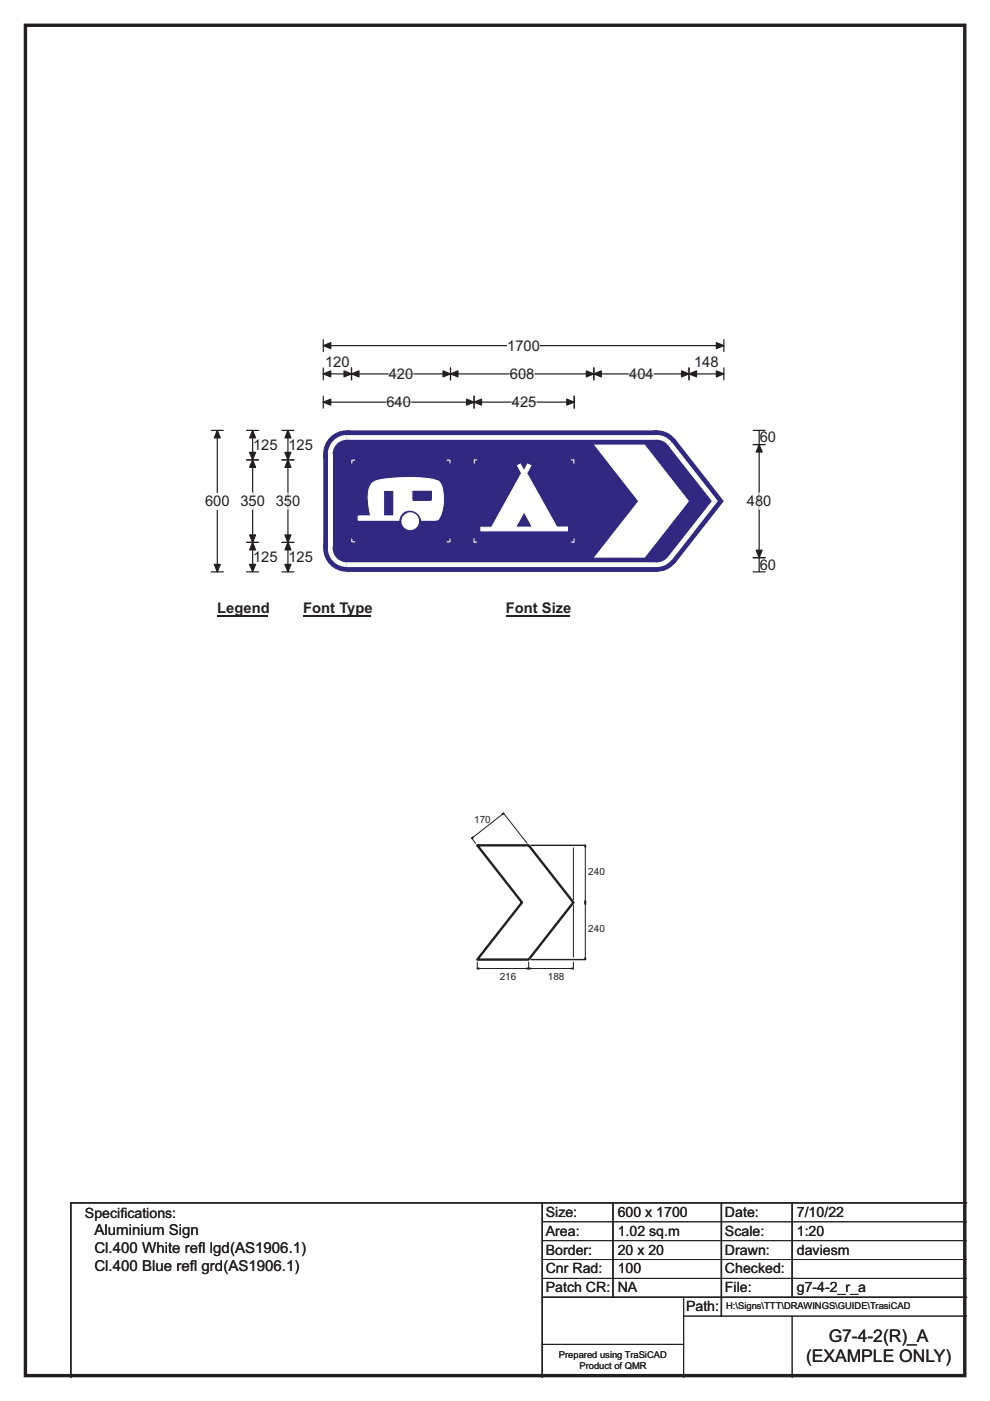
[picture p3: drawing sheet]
<svg xmlns="http://www.w3.org/2000/svg" width="210mm" height="297mm" viewBox="0 0 210 297" stroke-linecap="round" stroke-linejoin="round" font-family="sans-serif">
<path d="M5.4 5.4h199.2v286.3h-199.2z" fill="none" stroke="#231f20" stroke-width=".72"/>
<path d="M68.6 73.3h84.9M68.6 72v2.6M153.5 72v2.6" fill="none" stroke="#231f20" stroke-width=".25"/>
<g fill="#231f20" stroke="#231f20" stroke-width=".25">
<path d="M68.6 73.3l1.6-.7v1.3z" fill-rule="evenodd"/>
<path d="M151.9 72.6l1.6 .7-1.6 .6z" fill-rule="evenodd"/>
</g>
<path d="M107.6 71.5h6.9v3.5h-6.9z" fill="#fff"/>
<g fill="none" stroke="#231f20" stroke-width=".25">
<path d="M68.6 79.3h84.9M68.6 78v2.5M74.6 78v2.5M95.6 78v2.5M125.9 78v2.5M146.1 78v2.5M153.5 78v2.5M44.8 91.3h2.6M46.1 91.3v29.9M68.6 84v2.5M68.6 85.3h53.2M100.5 84v2.5"/>
<path d="M121.8 84v2.5M44.8 121.2h2.6"/>
</g>
<g fill="#231f20" stroke="#231f20" stroke-width=".25">
<path d="M74.6 79.3l1.5-.7v1.3z" fill-rule="evenodd"/>
<path d="M94 78.6l1.6 .7-1.6 .6z" fill-rule="evenodd"/>
<path d="M68.6 79.3l1.6-.7v1.3z" fill-rule="evenodd"/>
<path d="M73 78.6l1.6 .7-1.6 .6z" fill-rule="evenodd"/>
<path d="M95.6 79.3l1.5-.7v1.3z" fill-rule="evenodd"/>
<path d="M124.4 78.6l1.5 .7-1.5 .6z" fill-rule="evenodd"/>
<path d="M125.9 79.3l1.6-.7v1.3z" fill-rule="evenodd"/>
<path d="M144.6 78.6l1.5 .7-1.5 .6z" fill-rule="evenodd"/>
<path d="M146.1 79.3l1.6-.7v1.3z" fill-rule="evenodd"/>
<path d="M151.9 78.6l1.6 .7-1.6 .6z" fill-rule="evenodd"/>
<path d="M100.5 85.3l1.6-.7v1.3z" fill-rule="evenodd"/>
<path d="M120.2 84.6l1.6 .7-1.6 .6z" fill-rule="evenodd"/>
<path d="M68.6 85.3l1.6-.7v1.3z" fill-rule="evenodd"/>
<path d="M99 84.6l1.5 .7-1.5 .6z" fill-rule="evenodd"/>
<path d="M46.1 91.3l.6 1.5h-1.2z" fill-rule="evenodd"/>
<path d="M45.5 119.7h1.2l-.6 1.5z" fill-rule="evenodd"/>
</g>
<path d="M82.5 79.3h5.2M108.1 79.3h5.3M133.4 79.3h5.2M81.9 85.3h5.3M108.6 85.3h5.2" fill="none" stroke="#fff" stroke-width=".25"/>
<path d="M43.5 104.5h5.2v3.5h-5.2z" fill="#fff"/>
<g fill="none" stroke="#231f20" stroke-width=".25">
<path d="M52.3 97.5h2.6M52.3 91.3h2.6M53.6 91.3v29.9M59.8 97.5h2.5M59.8 91.3h2.5M61.1 91.3v29.9M159.8 91.3h2.5M159.8 94.3h2.5M161 91.3v29.9M52.3 115h2.6M59.8 115h2.5M159.8 118.2h2.5"/>
<path d="M52.3 121.2h2.6M59.8 121.2h2.5M159.8 121.2h2.5"/>
</g>
<g fill="#231f20" stroke="#231f20" stroke-width=".25">
<path d="M53.6 97.5l.6 1.6h-1.3z" fill-rule="evenodd"/>
<path d="M52.9 113.4h1.3l-.6 1.6z" fill-rule="evenodd"/>
<path d="M53.6 91.3l.6 1.5h-1.3z" fill-rule="evenodd"/>
<path d="M52.9 95.9h1.3l-.6 1.6z" fill-rule="evenodd"/>
<path d="M53.6 115l.6 1.6h-1.3z" fill-rule="evenodd"/>
<path d="M52.9 119.7h1.3l-.6 1.5z" fill-rule="evenodd"/>
<path d="M61.1 97.5l.6 1.6h-1.3z" fill-rule="evenodd"/>
<path d="M60.4 113.4h1.3l-.6 1.6z" fill-rule="evenodd"/>
<path d="M61.1 91.3l.6 1.5h-1.3z" fill-rule="evenodd"/>
<path d="M60.4 95.9h1.3l-.6 1.6z" fill-rule="evenodd"/>
<path d="M61.1 115l.6 1.6h-1.3z" fill-rule="evenodd"/>
<path d="M60.4 119.7h1.3l-.6 1.5z" fill-rule="evenodd"/>
<path d="M161 94.3l.7 1.5h-1.3z" fill-rule="evenodd"/>
<path d="M160.4 116.7h1.3l-.7 1.5z" fill-rule="evenodd"/>
</g>
<path d="M53.6 104.5v3.5M61.1 104.5v3.5M161 104.5v3.5" fill="none" stroke="#fff" stroke-width=".25"/>
<path d="M46.1 127.2h10.7v3.5h-10.7z" fill="#fff"/>
<path d="M46.1 130.5h10.7" fill="none" stroke="#231f20" stroke-width=".32"/>
<path d="M64.3 127.2h14.4v3.5h-14.4z" fill="#fff"/>
<path d="M64.3 130.5h14.4" fill="none" stroke="#231f20" stroke-width=".32"/>
<path d="M107.3 127.2h13.5v3.5h-13.5z" fill="#fff"/>
<path d="M107.3 130.5h13.5" fill="none" stroke="#231f20" stroke-width=".32"/>
<g fill="#fff">
<path d="M64.3 131.4h35.5v3.5h-35.5z"/>
<path d="M107.3 131.4h5.2v3.5h-5.2z"/>
</g>
<g fill="#312882">
<path d="M68.6 96.2l5-4.9h65.7l4 1.9 10.1 12.9v.3l-10.1 12.9-4 1.9h-65.7l-5-5z" fill-rule="evenodd"/>
<path d="M153 106.1l.3-.1 .1 .4h-.4z" fill-rule="evenodd"/>
<circle cx="73.5" cy="96.2" r="5"/>
<circle cx="73.5" cy="116.2" r="5"/>
<circle cx="139.3" cy="116.2" r="5"/>
<circle cx="139.3" cy="96.2" r="5"/>
</g>
<g fill="#fff">
<path d="M73.5 92.2v1h65.9v-1zM73.5 93.2h65.9z" fill-rule="evenodd"/>
<path d="M70.7 93.4a4 4 0 0 1 2.8-1.2v4h-4a4 4 0 0 1 1.2-2.8z" fill-rule="evenodd"/>
</g>
<circle cx="73.6" cy="96.2" r="3" fill="#312882"/>
<path d="M69.6 96.2h1v20.1h-1z" fill="#fff"/>
<path d="M69.5 116.2h4v4a4 4 0 0 1-4-4z" fill-rule="evenodd" fill="#fff"/>
<circle cx="73.6" cy="116.2" r="3" fill="#312882"/>
<g fill="#fff">
<path d="M73.5 119.2v1h65.9v-1zM73.5 119.2h65.9z" fill-rule="evenodd"/>
<path d="M139.3 116.2l3.2 2.5a4.1 4.1 0 0 1-3.2 1.5z" fill-rule="evenodd"/>
</g>
<circle cx="139.3" cy="116.2" r="3" fill="#312882"/>
<g fill="#fff">
<path d="M151 106.2h1.3l-9.8 12.5-.8-.6z" fill-rule="evenodd"/>
<path d="M141.7 94.4l.8-.7 9.8 12.5h-1.3z" fill-rule="evenodd"/>
<path d="M139.3 92.2a3.9 3.9 0 0 1 3.2 1.6l-3.2 2.4z" fill-rule="evenodd"/>
</g>
<circle cx="139.3" cy="96.2" r="3" fill="#312882"/>
<g fill="#fff">
<path d="M125.9 94.3h10.8l9.4 12-9.4 11.9h-10.8l9.4-11.9z" fill-rule="evenodd"/>
<path d="M85.2 110.5a1.8 1.8 0 0 0 3.6 0 1.8 1.8 0 0 0-3.6 0zM78.9 102.5a6.8 6.8 0 0 0-.6 5.3l.3 1.6h-2.6v.9h8.6a2.43 2.43 0 0 1 2.4-2.2 2.43 2.43 0 0 1 2.4 2.2h3.1l.6-.3a8.9 8.9 0 0 0 .2-7.6l-.1-.2a3.6 3.6 0 0 0-2.5-.7 35.3 35.3 0 0 0-11 .4zM81.4 104h2.1v5.4h-2.1zM87.3 103.9v2l.4 .4h3.7l.3-.3v-2.1z" fill-rule="evenodd"/>
</g>
<g fill="none" stroke="#fff" stroke-width=".21">
<path d="M75.3 97.6h-.7v.6M94.8 97.6h.6v.6M74.6 114.3v.6h.7M78.9 102.5a8.3 8.3 0 0 1 4.3-1.1 23.4 23.4 0 0 1 9.6 .5l.5 .5a8.3 8.3 0 0 1-.4 7.8l-.6 .1h-2.9a2.43 2.43 0 0 0-2.4-2.1 2.43 2.43 0 0 0-2.4 2.1h-8.6v-.9h2.6l-.1-.8a9.9 9.9 0 0 1 .1-5.7zM81.4 104h2.1v5.4h-2.1zM87.3 103.9h4.4v2.1l-.3 .3h-3.7l-.4-.4zM95.4 114.2v.7h-.6"/>
<circle cx="87" cy="110.5" r="1.78"/>
</g>
<path d="M109.8 98.7l.6-.3 .8 1.4 .7-1.4 .7 .3-.9 1.6 6.4 11.4h2.3v.8h-18.4v-.7h2.3l6.3-11.5z" fill-rule="evenodd" fill="#fefefe" stroke="#fefefe" stroke-width=".21"/>
<path d="M111.2 108.5l1.7 3.3h-3.5z" fill-rule="evenodd" fill="#2c2d81" stroke="#fefefe" stroke-width=".21"/>
<path d="M101.2 97.5h-.6v.8M121.1 97.5h.6v.8M100.5 114.2v.8l.7-.1M121.8 114.2v.8l-.7-.1" fill="none" stroke="#fefefe" stroke-width=".21"/>
<path d="M112.7 179.2h11.4M112.7 203.5h11.4M115 255v37M130 255v20M153 255v24M168 255v20M205 255h-190v37M115 275h90" fill="none" stroke="#231f20" stroke-width=".3"/>
<g fill="none" stroke="#231f20" stroke-width=".21">
<path d="M100 177.6l.1 .2M100.9 178.8l-.8-1.1 6.7-5.3 5 6.4M106.7 172.3l.2 .3M121.6 179.7v11.1M124 179.2h.3M124.1 179.2v24.3M121.6 191.9v11M124 191.3h.3M101.2 204v1.5M101.2 205.3h20.4M112.1 204v1.5M121.6 204v1.5"/>
<path d="M124 203.5h.3M115 259h90M115 263h90M115 267h90M115 271h90M145 279h60M145 275v17M168 279v13M115 285h30"/>
</g>
<g fill="#231f20" stroke="#231f20" stroke-width=".21">
<path d="M124.1 179.2l.2 .4h-.3z" fill-rule="evenodd"/>
<path d="M124 191h.3l-.2 .3z" fill-rule="evenodd"/>
<path d="M124.1 191.3l.2 .4h-.3z" fill-rule="evenodd"/>
<path d="M124 203.1h.3l-.2 .4z" fill-rule="evenodd"/>
<path d="M101.2 205.3l.4-.1v.3z" fill-rule="evenodd"/>
<path d="M111.8 205.2l.3 .1-.3 .2z" fill-rule="evenodd"/>
<path d="M112.1 205.3l.4-.1v.3z" fill-rule="evenodd"/>
<path d="M121.3 205.2l.3 .1-.3 .2z" fill-rule="evenodd"/>
<path d="M106.5 172.5l.3-.1-.2 .4z" fill-rule="evenodd"/>
<path d="M100.3 177.4l.1 .2-.3 .1z" fill-rule="evenodd"/>
</g>
<path d="M101.2 179.2h10.9l9.5 12.1-9.5 12.2h-10.9l9.5-12.2z" fill="none" stroke="#231f20" stroke-width=".51"/>
<g font-size="3.7" fill="#231f20">
<text x="175.8" y="284.4">G7-4-2(R)_A</text>
<text x="171" y="288.9">(EXAMPLE ONLY)</text>
</g>
<g font-size="3.2" fill="#231f20">
<text x="20" y="261.9">Aluminium Sign</text>
<text x="20" y="265.8">Cl.400 White ref</text>
<text x="20" y="269.6">Cl.400 Blue ref</text>
<text x="40.3" y="269.6">l grd(AS1906.1)</text>
<text x="42" y="265.8">l lgd(AS1906.1)</text>
</g>
<g font-size="3.1" fill="#231f20">
<text x="68.9" y="77.9">120</text>
<text x="107.6" y="74.3">1700</text>
<text x="147.2" y="77.9">148</text>
<text x="82.5" y="80.3">420</text>
<text x="108.1" y="80.3">608</text>
<text x="133.4" y="80.3">404</text>
<text x="81.9" y="86.3">640</text>
<text x="108.6" y="86.3">425</text>
<text x="53.7" y="95.4">125</text>
<text x="61.2" y="95.4">125</text>
<text x="161.1" y="93.8">60</text>
<text x="43.5" y="107.3">600</text>
<text x="51" y="107.3">350</text>
<text x="58.5" y="107.3">350</text>
<text x="158.4" y="107.3">480</text>
<text x="53.7" y="119.2">125</text>
<text x="61.2" y="119.2">125</text>
<text x="161.1" y="120.8">60</text>
<text x="46.1" y="130.1">Legend</text>
<text x="64.3" y="130.1">Font Type</text>
<text x="107.3" y="130.1">Font Size</text>
</g>
<g font-size="3" fill="#231f20">
<text x="115.8" y="258">Size:</text>
<text x="131" y="258">600 x 1700</text>
<text x="153.8" y="258">Date:</text>
<text x="169" y="258">7/10/22</text>
<text x="18" y="258.2">Specif</text>
<text x="25.5" y="258.2">ications:</text>
<text x="115.8" y="262">Area:</text>
<text x="131" y="262">1.02 sq.m</text>
<text x="153.8" y="262">Scale:</text>
<text x="169" y="262">1:20</text>
<text x="115.8" y="266">Border:</text>
<text x="115.8" y="270">Cnr Rad:</text>
<text x="131" y="266">20 x 20</text>
<text x="131" y="270">100</text>
<text x="153.8" y="266">Drawn:</text>
<text x="153.8" y="270">Checked:</text>
<text x="169" y="266">daviesm</text>
<text x="115.8" y="274">Patch CR:</text>
<text x="131" y="274">NA</text>
<text x="153.8" y="274">File:</text>
<text x="169" y="274">g7-4-2_r_a</text>
<text x="145.5" y="278">Path:</text>
</g>
<g font-size="2.1" fill="#231f20">
<text x="100.6" y="174.5">170</text>
<text x="124.8" y="185.5">240</text>
<text x="124.8" y="197.6">240</text>
<text x="106" y="207.8">216</text>
<text x="116.2" y="207.8">188</text>
</g>
<g font-size="2" fill="#231f20">
<text x="154" y="277.6">H:\Signs\TTT\DRAWINGS\GUIDE\TrasiCAD</text>
<text x="118.5" y="287.8">Prepared using TraSiCAD</text>
<text x="122.9" y="290.2">Product of QMR</text>
</g>
</svg>
